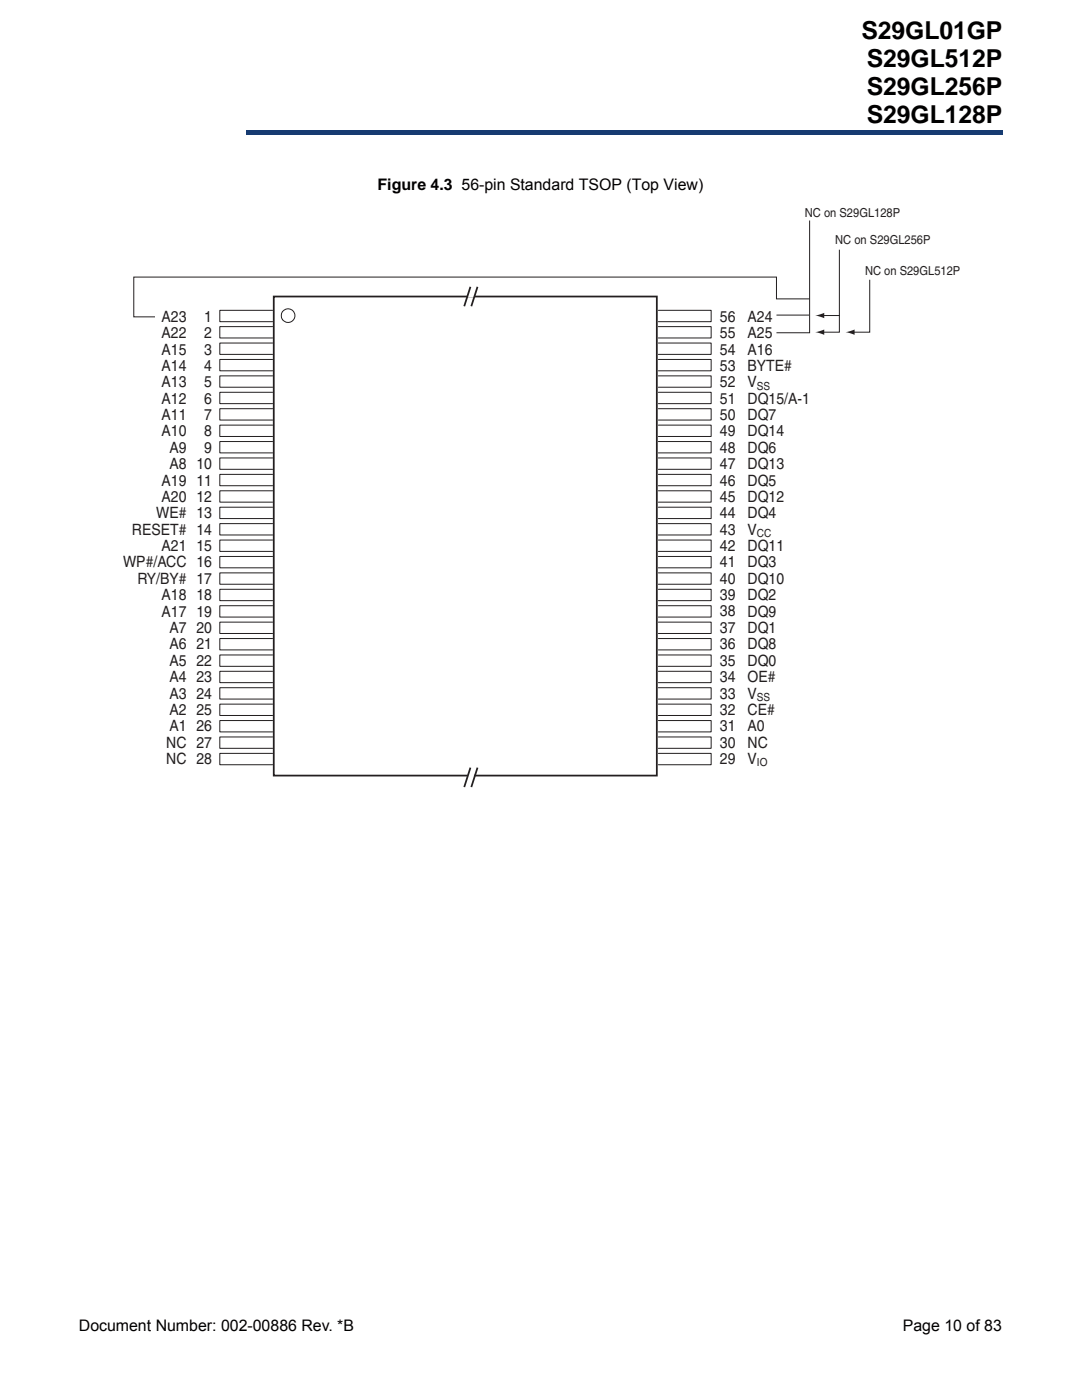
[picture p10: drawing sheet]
<svg xmlns="http://www.w3.org/2000/svg" width="216mm" height="279mm" viewBox="0 0 216 279" stroke-linecap="round" stroke-linejoin="round" font-family="sans-serif">
<path d="M49.2 26h150.9v.9h-150.9z" fill="#163b71"/>
<path d="M49.1 26.9h150.9M49.2 26h150.8" fill="none" stroke="#163b71" stroke-width=".2"/>
<path d="M49.1 25.9h.2v1h-.2z" fill="#163b71"/>
<g fill="#fff">
<path d="M16 17.6h32.4v10.1h-32.4z"/>
<path d="M24.6 41.2h167v115.9h-167z"/>
</g>
<g fill="none" stroke="#231f20" stroke-width=".2">
<path d="M167.5 49.8v16.5h-3.4M54.4 61.9h-10.5v2.3h10.5M54.4 65.2h-10.5v2.3h10.5M54.4 68.5h-10.5v2.2h10.5M54.4 71.7h-10.5v2.3h10.5M54.4 75h-10.5v2.3h10.5M54.4 78.3h-10.5v2.3h10.5M131.4 61.9h10.5v2.3h-10.5M131.4 65.2h10.5v2.2h-10.5M131.4 68.5h10.5v2.2h-10.5M131.4 71.7h10.5v2.3h-10.5M131.4 75h10.5v2.3h-10.5"/>
<path d="M131.4 78.3h10.5v2.3h-10.5M54.4 81.6h-10.5v2.2h10.5M54.4 84.8h-10.5v2.3h10.5M54.4 88.1h-10.5v2.3h10.5M54.4 91.4h-10.5v2.3h10.5M54.4 94.7h-10.5v2.2h10.5M54.4 97.9h-10.5v2.3h10.5M131.4 81.6h10.5v2.2h-10.5M131.4 84.8h10.5v2.3h-10.5M131.4 88.1h10.5v2.3h-10.5M131.4 91.4h10.5v2.3h-10.5M131.4 94.7h10.5v2.2h-10.5"/>
<path d="M131.4 97.9h10.5v2.3h-10.5M54.4 101.2h-10.5v2.3h10.5M54.4 104.5h-10.5v2.3h10.5M54.4 107.8h-10.5v2.2h10.5M54.4 111.1h-10.5v2.2h10.5M54.4 114.3h-10.5v2.3h10.5M54.4 117.6h-10.5v2.3h10.5M131.4 101.2h10.5v2.3h-10.5M131.4 104.5h10.5v2.3h-10.5M131.4 107.8h10.5v2.2h-10.5M131.4 111.1h10.5v2.2h-10.5M131.4 114.3h10.5v2.3h-10.5"/>
<path d="M131.4 117.6h10.5v2.3h-10.5M54.4 120.9h-10.5v2.3h10.5M54.4 124.2h-10.5v2.2h10.5M54.4 127.4h-10.5v2.3h10.5M54.4 130.7h-10.5v2.3h10.5M54.4 134h-10.5v2.2h10.5M54.4 137.2h-10.5v2.3h10.5M131.4 120.9h10.5v2.2h-10.5M131.4 124.2h10.5v2.2h-10.5M131.4 127.4h10.5v2.3h-10.5M131.4 130.7h10.5v2.3h-10.5M131.4 134h10.5v2.2h-10.5"/>
<path d="M131.4 137.2h10.5v2.3h-10.5M54.4 140.5h-10.5v2.3h10.5M54.4 143.8h-10.5v2.3h10.5M54.4 147.1h-10.5v2.2h10.5M54.4 150.4h-10.5v2.2h10.5M131.4 140.5h10.5v2.3h-10.5M131.4 143.8h10.5v2.3h-10.5M131.4 147.1h10.5v2.2h-10.5M131.4 150.4h10.5v2.2h-10.5"/>
<circle cx="57.5" cy="63" r="1.37"/>
</g>
<path d="M54.6 59.2h76.5v95.6h-76.5zM93.9 57.2l-1.3 3.9M95.3 57.2l-1.3 3.9M93.9 153.2l-1.3 3.9M95.3 153.2l-1.3 3.9" fill="none" stroke="#231f20" stroke-width=".35"/>
<path d="M93.3 58.8h1.3M93.3 154.8h1.3" fill="none" stroke="#fff" stroke-width="1.1" stroke-linecap="butt"/>
<path d="M162.7 66.3l1.8-.5v1z" fill="#231f20"/>
<path d="M173.5 55.8v10.5h-3.3" fill="none" stroke="#231f20" stroke-width=".2"/>
<path d="M168.7 66.3l1.8-.5v1z" fill="#231f20"/>
<path d="M164.1 63h3.5" fill="none" stroke="#231f20" stroke-width=".2"/>
<path d="M162.7 63l1.8-.6v1.1z" fill="#231f20"/>
<path d="M161.5 59.6h-6.6v-4.3h-128.2v7.9h4.2M161.5 44v22.4h-6.6M154.9 62.9h6.5" fill="none" stroke="#231f20" stroke-width=".2"/>
<g font-size="4.9">
<text x="171.9" y="7.7">S29GL01GP</text>
<text x="173" y="13.3">S29GL512P</text>
<text x="173" y="19">S29GL256P</text>
<text x="173" y="24.6">S29GL128P</text>
</g>
<g font-size="3.2">
<text x="75.3" y="37.9">Figure 4.3 56-pin Standard TSOP (Top View)</text>
<text x="15.7" y="265.6">Document Number: 002-00886 Rev. *B</text>
<text x="180.1" y="265.6">Page 10 of 83</text>
</g>
<g font-size="3.1" fill="#231f20">
<text x="32.2" y="64.2">A23</text>
<text x="40.8" y="64.2">1</text>
<text x="143.7" y="64.2">56</text>
<text x="149.2" y="64.2">A24</text>
<text x="32.2" y="67.5">A22</text>
<text x="32.2" y="70.8">A15</text>
<text x="40.8" y="67.5">2</text>
<text x="40.8" y="70.8">3</text>
<text x="143.7" y="67.5">55</text>
<text x="143.7" y="70.8">54</text>
<text x="149.2" y="67.5">A25</text>
<text x="149.2" y="70.8">A16</text>
<text x="32.2" y="74">A14</text>
<text x="32.2" y="77.3">A13</text>
<text x="40.8" y="74">4</text>
<text x="40.8" y="77.3">5</text>
<text x="143.7" y="74">53</text>
<text x="143.7" y="77.3">52</text>
<text x="149.2" y="74">BYTE#</text>
<text x="149.2" y="77.3">V</text>
<text x="32.2" y="80.6">A12</text>
<text x="32.2" y="83.8">A11</text>
<text x="40.8" y="80.6">6</text>
<text x="40.8" y="83.8">7</text>
<text x="143.7" y="80.6">51</text>
<text x="143.7" y="83.8">50</text>
<text x="149.2" y="80.6">DQ15/A-1</text>
<text x="149.2" y="83.8">DQ7</text>
<text x="32.2" y="87.1">A10</text>
<text x="40.8" y="87.1">8</text>
<text x="143.7" y="87.1">49</text>
<text x="149.2" y="87.1">DQ14</text>
<text x="33.8" y="90.4">A9</text>
<text x="33.8" y="93.6">A8</text>
<text x="39.2" y="93.6">10</text>
<text x="40.8" y="90.4">9</text>
<text x="143.7" y="90.4">48</text>
<text x="143.7" y="93.6">47</text>
<text x="149.2" y="90.4">DQ6</text>
<text x="149.2" y="93.6">DQ13</text>
<text x="32.2" y="96.9">A19</text>
<text x="32.2" y="100.2">A20</text>
<text x="39.2" y="96.9">11</text>
<text x="39.2" y="100.2">12</text>
<text x="143.7" y="96.9">46</text>
<text x="143.7" y="100.2">45</text>
<text x="149.2" y="96.9">DQ5</text>
<text x="149.2" y="100.2">DQ12</text>
<text x="26.3" y="106.7">RESET# 14</text>
<text x="31.2" y="103.4">WE# 13</text>
<text x="143.7" y="103.4">44</text>
<text x="143.7" y="106.7">43</text>
<text x="149.2" y="103.4">DQ4</text>
<text x="149.2" y="106.7">V</text>
<text x="24.6" y="113.2">WP#/ACC 16</text>
<text x="32.2" y="110">A21</text>
<text x="39.2" y="110">15</text>
<text x="143.7" y="110">42</text>
<text x="143.7" y="113.2">41</text>
<text x="149.2" y="110">DQ11</text>
<text x="149.2" y="113.2">DQ3</text>
<text x="27.4" y="116.5">RY/BY# 17</text>
<text x="32.2" y="119.8">A18</text>
<text x="39.2" y="119.8">18</text>
<text x="143.7" y="116.5">40</text>
<text x="143.7" y="119.8">39</text>
<text x="149.2" y="116.5">DQ10</text>
<text x="149.2" y="119.8">DQ2</text>
<text x="32.2" y="123">A17</text>
<text x="39.2" y="123">19</text>
<text x="143.7" y="123">38</text>
<text x="149.2" y="123">DQ9</text>
<text x="33.8" y="126.3">A7</text>
<text x="33.8" y="129.6">A6</text>
<text x="39.2" y="126.3">20</text>
<text x="39.2" y="129.6">21</text>
<text x="143.7" y="126.3">37</text>
<text x="143.7" y="129.6">36</text>
<text x="149.2" y="126.3">DQ1</text>
<text x="149.2" y="129.6">DQ8</text>
<text x="33.8" y="136.1">A4</text>
<text x="33.8" y="132.8">A5</text>
<text x="39.2" y="136.1">23</text>
<text x="39.2" y="132.8">22</text>
<text x="143.7" y="136.1">34</text>
<text x="143.7" y="132.8">35</text>
<text x="149.2" y="136.1">OE#</text>
<text x="149.2" y="132.8">DQ0</text>
<text x="33.8" y="139.4">A3</text>
<text x="33.8" y="142.7">A2</text>
<text x="39.2" y="139.4">24</text>
<text x="39.2" y="142.7">25</text>
<text x="143.7" y="139.4">33</text>
<text x="143.7" y="142.7">32</text>
<text x="149.2" y="139.4">V</text>
<text x="149.2" y="142.7">CE#</text>
<text x="33.2" y="149.2">NC 27</text>
<text x="33.8" y="145.9">A1</text>
<text x="39.2" y="145.9">26</text>
<text x="143.7" y="145.9">31</text>
<text x="143.7" y="149.2">30</text>
<text x="149.2" y="145.9">A0</text>
<text x="149.2" y="149.2">NC</text>
<text x="33.2" y="152.5">NC 28</text>
<text x="143.7" y="152.5">29</text>
<text x="149.2" y="152.5">V</text>
</g>
<g font-size="2.5" fill="#231f20">
<text x="160.6" y="43.3">NC on S29GL128P</text>
<text x="166.7" y="48.8">NC on S29GL256P</text>
<text x="172.6" y="54.9">NC on S29GL512P</text>
</g>
<g font-size="2.2" fill="#231f20">
<text x="151" y="77.8">SS</text>
<text x="151" y="107.2">CC</text>
<text x="151" y="139.9">SS</text>
<text x="151" y="152.9">IO</text>
</g>
</svg>
